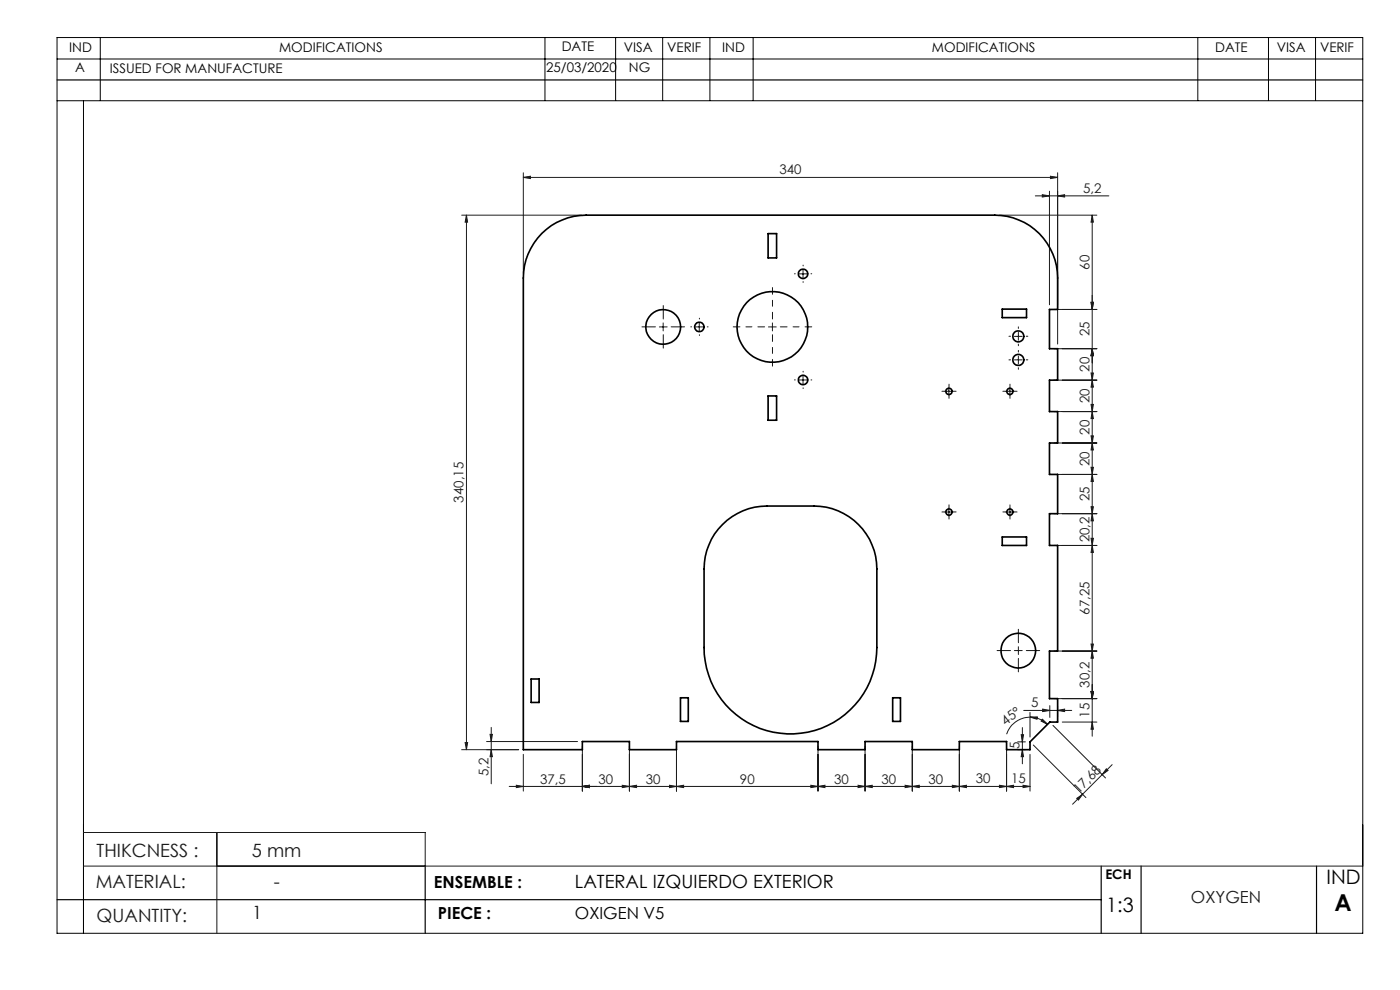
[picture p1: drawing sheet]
<svg xmlns="http://www.w3.org/2000/svg" width="297mm" height="210mm" viewBox="0 0 297 210" stroke-linecap="round" stroke-linejoin="round" font-family="sans-serif">
<g fill="none" stroke="#191924" stroke-width=".21">
<path d="M111 37.6l1.5-.2v.5zM111 36.6v21.4M111 37.6h113.4M222.8 37.4l1.6 .2-1.6 .3zM224.4 36.6v36.4M97.9 45.6h25.5M99 45.6v113.4M99 45.6l.2 1.5h-.5zM169.5 58.1h1.7M170.4 57.2v1.7M212 45.6h20.7M219.6 41.5h15.6"/>
<path d="M221.1 41.3l1.5 .2-1.5 .3zM222.6 40.6v24.1M224.4 41.5l1.4-.2v.5zM231.7 45.6l.3 1.5h-.5zM231.7 45.6v110.6M139.9 69.3h1.6M140.7 68.5v1.7M147.5 69.3h1.7M148.3 68.5v1.7M163 69.3h1.7M163.9 68.5v1.7M170.4 79.8v1.6"/>
<path d="M215.2 71.4h1.7M215.2 76.3h1.7M216 70.5v1.7M216 75.5v1.7M223.6 65.6h9.1M223.6 74h9.1M231.5 64.1h.5l-.3 1.5zM231.5 79.1h.5l-.3 1.5zM231.7 74l.3 1.5h-.5zM169.5 80.6h1.7M200.5 83h1.6M201.3 82.2v1.6"/>
<path d="M213.4 83h1.7M214.2 82.2v1.6M223.6 80.6h9.1M223.6 87.3h9.1M223.6 94h9.1M231.5 85.8h.5l-.3 1.5zM231.5 92.5h.5l-.3 1.5zM231.5 99.1h.5l-.3 1.5zM231.7 80.6l.3 1.5h-.5zM231.7 87.3l.3 1.5h-.5zM231.7 94l.3 1.5h-.5zM200.5 108.6h1.6"/>
<path d="M201.3 107.8v1.7M213.4 108.6h1.7M214.2 107.8v1.7M223.6 100.6h9.1M223.6 109h9.1M223.6 115.7h9.1M231.5 107.5h.5l-.3 1.5zM231.5 114.2h.5l-.3 1.5zM231.7 100.6l.3 1.5h-.5zM231.7 109l.3 1.5h-.5zM231.7 115.7l.3 1.5h-.5zM215.2 138h1.7"/>
<path d="M216 137.2v1.6M223.6 138.1h9.1M231.5 136.6h.5l-.3 1.5zM231.7 138.1l.3 1.5h-.5zM97.9 159h12.1M98.7 157.5h.5l-.2 1.5zM103.2 157.3h19.3M104 155.8h.5l-.3 1.5zM104.2 159l.3 1.5h-.5zM104.2 154.3v12M123.5 158.3v9.5M133.5 158.3v9.5"/>
<path d="M143.5 158.3v9.5M173.5 158.3v9.5M183.5 158.3v9.5M193.5 158.3v9.5M203.5 158.3v9.5M213.5 158.3v9.5M215.9 159h1.6M215.9 157.4h1.6M216.6 155.8h.5l-.2 1.6zM216.9 159l.2 1.5h-.5zM216.9 154.3v7.7M217.2 150.7h10.2"/>
<path d="M218.5 152.1h1.6l-.1 .5zM218.5 152.1a5.4 5.4 0 0 1 3.7 1.6M218.5 152.1a5.3 5.3 0 0 0-5 3.6M218.5 151.1v5.2M219.2 158l11.2 11.2M221.2 152.6l1 1.1-1.3-.7zM221.2 150.4l1.5 .3-1.5 .2zM222.7 149.7v2.5M223.4 153.9l11.1 11.1M223.6 148.2h9.1M224.4 150.7l1.4-.3v.5zM224.4 149.7v2.5"/>
<path d="M225.4 153.2h7.3M231.5 146.7h.5l-.3 1.5zM231.7 153.2l.3 1.5h-.5zM17.7 176.6h72.5v7.1M46 176.6v21.4M108 166.8h110.5M109.5 166.6l1.5 .2-1.5 .3zM111 160v7.8M123.5 166.8l1.5-.2v.5zM132 166.6l1.5 .2-1.5 .3zM133.5 166.8l1.5-.2v.5zM142 166.6l1.5 .2-1.5 .3z"/>
<path d="M143.5 166.8l1.5-.2v.5zM172 166.6l1.5 .2-1.5 .3zM173.5 166.8l1.5-.2v.5zM182 166.6l1.5 .2-1.5 .3zM183.5 166.8l1.5-.2v.5zM192 166.6l1.5 .2-1.5 .3zM193.5 166.8l1.5-.2v.5zM202 166.6l1.5 .2-1.5 .3zM203.5 166.8l1.5-.2v.5zM212 166.6l1.5 .2-1.5 .3zM213.5 166.8l1.5-.2v.5zM217 166.6l1.5 .2-1.5 .3z"/>
<path d="M218.5 160v7.8M228.4 169.4l1.3-.9-.9 1.2zM234.7 163.1l.4 .3-1.3 .9zM235.9 162.2l-8.4 8.4M17.7 183.7h271.4"/>
</g>
<g fill="none" stroke="#191924" stroke-width=".21" stroke-dasharray="15.2 1.3 1.3 1.3">
<path d="M168.7 58.1h-.2M170.4 56.4v-.2M170.4 59.7v.2M172 58.1h.2M139 69.3h-2.8M140.7 67.7v-2.9M140.7 71v2.8M142.4 69.3h2.8M146.7 69.3h-.2M148.4 67.7v-.2M148.4 71v.2M150 69.3h.2"/>
<path d="M170.4 78.9v-.1M214.4 71.3h-.4M214.4 76.3h-.4M216 69.7v-.4M216 73v.3M216 74.7v-.4M216 78v.3M217.7 71.3h.3M217.7 76.3h.3M168.7 80.6h-.2M170.4 82.3v.1M172 80.6h.2"/>
<path d="M200.5 83h-.7M201.3 82.2v-.7M201.3 83.8v.7M202.2 83h.6M213.4 83h-.6M214.3 82.2v-.7M214.3 83.8v.7M215.1 83h.7M200.5 108.6h-.7M201.3 107.8v-.7M201.3 109.4v.7M202.2 108.6h.6"/>
<path d="M213.4 108.6h-.6M214.3 107.8v-.7M214.3 109.4v.7M215.1 108.6h.7M214.4 138h-2.9M216 136.3v-2.8M216 139.7v2.8M217.7 138h2.9"/>
</g>
<path d="M162.2 69.3h-6.7M163.9 67.7v-6.7M163.9 71v6.7M165.5 69.3h6.7" fill="none" stroke="#191924" stroke-width=".21" stroke-dasharray="15.2 1.3 1.3 1.3" stroke-dashoffset="13.8"/>
<g fill="none" stroke="#000" stroke-width=".21">
<path d="M12.1 12.5h277M12.1 8h277v190h-277zM21.3 8v13.3M115.6 8v13.3M130.6 8v13.3M140.6 8v13.3M150.6 8v13.3M159.8 8v13.3M254.1 8v13.3M269.1 8v13.3M279.1 8v13.3M12.1 21.4h277"/>
<path d="M17.7 21.4v176.6"/>
</g>
<path d="M12.1 17h277M12.1 190.8h221.5M90.2 183.7v14.3M233.6 183.7v14.3M242.1 183.7v14.3M279.3 183.7v14.3" fill="none" stroke="#000" stroke-width=".25"/>
<g fill="#191924">
<path d="M224.4 41.5l1.4-.2v.5zM221.1 41.3l1.5 .2-1.5 .3zM123.5 166.8l1.5-.2v.5zM109.5 166.6l1.5 .2-1.5 .3zM132 166.6l1.5 .2-1.5 .3zM123.5 166.8l1.5-.2v.5zM142 166.6l1.5 .2-1.5 .3zM133.5 166.8l1.5-.2v.5zM172 166.6l1.5 .2-1.5 .3zM143.5 166.8l1.5-.2v.5zM182 166.6l1.5 .2-1.5 .3zM173.5 166.8l1.5-.2v.5zM192 166.6l1.5 .2-1.5 .3zM183.5 166.8l1.5-.2v.5zM202 166.6l1.5 .2-1.5 .3zM193.5 166.8l1.5-.2v.5zM212 166.6l1.5 .2-1.5 .3zM203.5 166.8l1.5-.2v.5zM217 166.6l1.5 .2-1.5 .3zM213.5 166.8l1.5-.2v.5z"/>
<path d="M224.4 150.7l1.4-.3v.5zM221.2 150.4l1.5 .3-1.5 .2z"/>
<path d="M221.2 152.6l1 1.1-1.3-.7zM218.5 152.1h1.6l-.1 .5z"/>
<path d="M234.7 163.1l.4 .3-1.3 .9zM228.4 169.4l1.3-.9-.9 1.2z"/>
<path d="M231.5 64.1h.5l-.3 1.5zM231.7 74l.3 1.5h-.5zM231.7 74l.3 1.5h-.5zM231.5 79.1h.5l-.3 1.5zM231.7 80.6l.3 1.5h-.5zM231.5 85.8h.5l-.3 1.5zM231.7 87.3l.3 1.5h-.5zM231.5 92.5h.5l-.3 1.5zM231.7 94l.3 1.5h-.5zM231.5 99.1h.5l-.3 1.5zM231.7 100.6l.3 1.5h-.5zM231.5 107.5h.5l-.3 1.5zM231.7 109l.3 1.5h-.5zM231.5 114.2h.5l-.3 1.5zM231.7 115.7l.3 1.5h-.5zM231.5 136.6h.5l-.3 1.5zM231.7 138.1l.3 1.5h-.5zM231.5 146.7h.5l-.3 1.5zM231.5 146.7h.5l-.3 1.5zM231.7 153.2l.3 1.5h-.5zM104 155.8h.5l-.3 1.5zM104.2 159l.3 1.5h-.5zM216.6 155.8h.5l-.2 1.6zM216.9 159l.2 1.5h-.5z"/>
<path d="M98.7 157.5h.5l-.2 1.5zM99 45.6l.2 1.5h-.5z"/>
<path d="M231.7 45.6l.3 1.5h-.5zM231.5 64.1h.5l-.3 1.5z"/>
<path d="M111 37.6l1.5-.2v.5zM222.8 37.4l1.6 .2-1.6 .3z"/>
</g>
<g fill="none" stroke="#000" stroke-width=".35">
<path d="M114.9 49.5a13.6 13.6 0 0 1 9.5-3.9h86.6a13.3 13.3 0 0 1 13.4 13.4v6.6h-1.8v8.4h1.8v6.6h-1.8v6.7h1.8v6.7h-1.8v6.6h1.8v8.4h-1.8v6.7h1.8v22.4h-1.8v10.1h1.8v5h-1.7l-4.2 4.2v1.6h-5v-1.7h-10v1.7h-10v-1.7h-10v1.7h-10v-1.7h-30v1.7h-10v-1.7h-10v1.7h-12.5v-100a13.4 13.4 0 0 1 3.9-9.5zM162.9 49.6h1.8v5.1h-1.8zM212.6 65.6h5.2v1.8h-5.2zM162.9 84h1.8v5.1h-1.8zM153.3 111.3a13.3 13.3 0 0 1 9.4-4h10a13.4 13.4 0 0 1 13.3 13.4v16.7a18.3 18.3 0 0 1-18.3 18.3 18.3 18.3 0 0 1-18.3-18.3v-16.7a13.4 13.4 0 0 1 3.9-9.4zM212.6 113.9h5.2v1.8h-5.2zM112.7 144h1.7v5h-1.7zM144.4 148h1.6v5h-1.6zM189.4 148h1.6v5h-1.6z"/>
<circle cx="170.4" cy="58.1" r=".99"/>
<circle cx="140.7" cy="69.3" r="3.7"/>
<circle cx="148.4" cy="69.3" r="1.01"/>
<circle cx="163.8" cy="69.4" r="7.5"/>
<circle cx="216" cy="76.3" r="1.18"/>
<circle cx="216" cy="71.3" r="1.18"/>
<circle cx="170.4" cy="80.6" r=".99"/>
<circle cx="201.3" cy="83" r=".67"/>
<circle cx="214.2" cy="83" r=".67"/>
<circle cx="201.3" cy="108.6" r=".66"/>
<circle cx="214.3" cy="108.6" r=".66"/>
<circle cx="216" cy="138" r="3.7"/>
</g>
<text font-size="4.9" x="283.1" y="193.3">A</text>
<g font-size="4.2">
<text x="281.4" y="187.6">IND</text>
<text x="234.7" y="193.4">1:3</text>
</g>
<g font-size="3.9" fill="#191924">
<text x="20.5" y="181.8">THIKCNESS :</text>
<text x="53.5" y="181.8">5 mm</text>
<text x="20.3" y="188.3">MATERIAL:</text>
<text x="58.1" y="188.4">-</text>
<text x="20.5" y="195.5">QUANTITY:</text>
<text x="53.5" y="195">1</text>
</g>
<text font-size="3.9" x="122" y="188.4">LATERAL IZQUIERDO EXTERIOR</text>
<g font-size="3.5">
<text x="92.1" y="188.4">ENSEMBLE :</text>
<text x="92.9" y="195">PIECE :</text>
<text x="122" y="195">OXIGEN V5</text>
</g>
<text font-size="3.5" fill="#191924" x="252.7" y="191.5">OXYGEN</text>
<g font-size="2.8">
<text x="14.7" y="11">IND</text>
<text x="59.2" y="11">MODIFICATIONS</text>
<text x="119.2" y="10.9">DATE</text>
<text x="132.4" y="11">VISA</text>
<text x="141.5" y="11">VERIF</text>
<text x="153.2" y="11">IND</text>
<text x="197.7" y="11">MODIFICATIONS</text>
<text x="257.8" y="11">DATE</text>
<text x="270.9" y="11">VISA</text>
<text x="280" y="11.1">VERIF</text>
<text x="16" y="15.3">A</text>
<text x="23.3" y="15.5">ISSUED FOR MANUFACTURE</text>
<text x="115.9" y="15.3">25/03/2020</text>
<text x="133.4" y="15.3">NG</text>
<text x="234.5" y="186.5">ECH</text>
</g>
<g font-size="2.8" fill="#191924">
<text x="165.4" y="37">340</text>
<text x="229.8" y="40.9">5,2</text>
<text x="231.1" y="57.2" transform="rotate(-90 231.1 57.2)">60</text>
<text x="231.1" y="71.3" transform="rotate(-90 231.1 71.3)">25</text>
<text x="231.1" y="78.8" transform="rotate(-90 231.1 78.8)">20</text>
<text x="231.1" y="85.5" transform="rotate(-90 231.1 85.5)">20</text>
<text x="231.1" y="92.2" transform="rotate(-90 231.1 92.2)">20</text>
<text x="231.1" y="98.8" transform="rotate(-90 231.1 98.8)">20</text>
<text x="98.3" y="106.6" transform="rotate(-90 98.3 106.6)">340,15</text>
<text x="231.1" y="106.3" transform="rotate(-90 231.1 106.3)">25</text>
<text x="231.1" y="115" transform="rotate(-90 231.1 115)">20,2</text>
<text x="231.1" y="130.4" transform="rotate(-90 231.1 130.4)">67,25</text>
<text x="231.1" y="145.9" transform="rotate(-90 231.1 145.9)">30,2</text>
<text x="213.3" y="153.9" transform="rotate(-37 213.3 153.9)">45°</text>
<text x="218.8" y="150.1">5</text>
<text x="231.1" y="152.2" transform="rotate(-90 231.1 152.2)">15</text>
<text x="216.3" y="158.9" transform="rotate(-90 216.3 158.9)">5</text>
<text x="103.6" y="164.7" transform="rotate(-90 103.6 164.7)">5,2</text>
<text x="114.6" y="166.2">37,5</text>
<text x="127" y="166.2">30</text>
<text x="137" y="166.2">30</text>
<text x="157" y="166.2">90</text>
<text x="177" y="166.2">30</text>
<text x="187" y="166.2">30</text>
<text x="197" y="166.2">30</text>
<text x="207" y="166.2">30</text>
<text x="214.5" y="166.2">15</text>
<text x="228.8" y="168.4" transform="rotate(-45 228.8 168.4)">17,68</text>
</g>
</svg>
